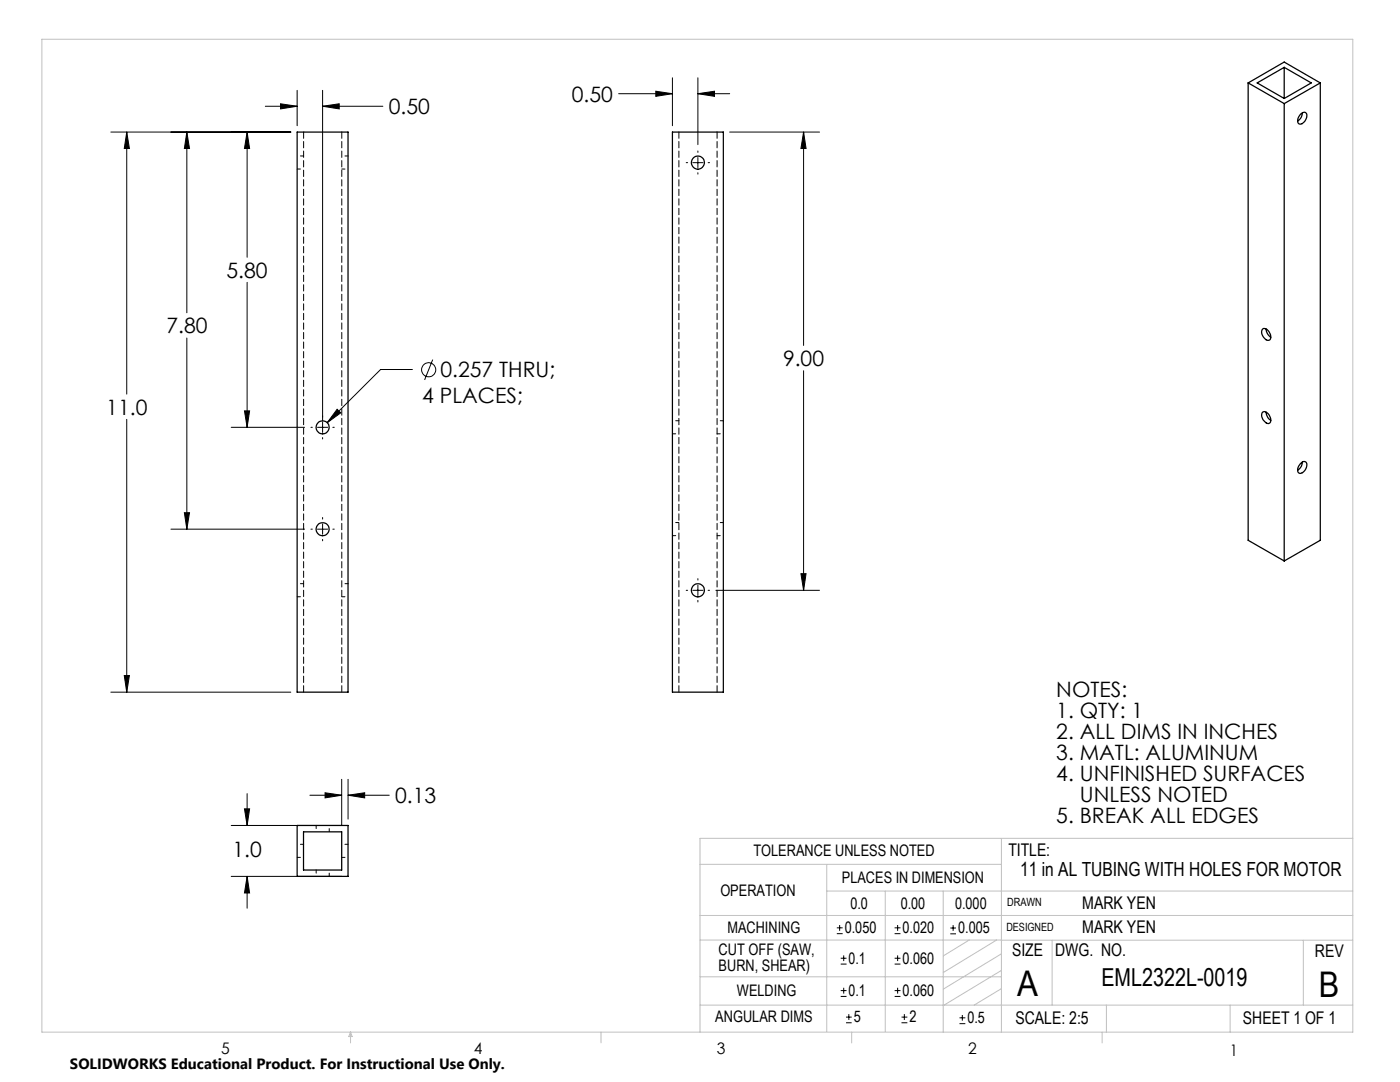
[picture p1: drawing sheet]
<svg xmlns="http://www.w3.org/2000/svg" width="279mm" height="216mm" viewBox="0 0 279 216" stroke-linecap="round" stroke-linejoin="round" font-family="sans-serif">
<g fill="none" stroke="#000" stroke-width=".2">
<path d="M59.3 18v7.1M64.4 18v66M123.5 18.7h10.7M130.9 18.2l3.3 .5-3.3 .5zM134.2 15.5v9.6M139.3 18.7l3.3-.5v1zM139.3 15.5v13.4M139.3 18.7h6.3M22.1 26.4h35.9M25.3 26.4l.5 3.2h-1zM25.3 26.4v52.2M37.3 26.4l.5 3.2h-1z"/>
<path d="M37.3 26.4v36M49.3 26.4l.5 3.2h-1zM49.3 26.4v24.9M53 21.2h6.3M56 20.7l3.3 .5-3.3 .5zM64.4 21.2h12M64.4 21.2l3.3-.5v1zM136.9 32.5h.3M138.3 32.5h2M139.3 30.1v.3M139.3 31.4v2M139.3 34.5v.2"/>
<path d="M141.3 32.5h.3M145.6 26.4h17.9M160.4 26.4l.5 3.2h-1.1zM160.4 26.4v42.5M49.3 56.3v29M37.3 67.5v38.1M82.3 73.7h-6.3l-10.7 10.6M86.4 71.8l-1.7 4M160.4 74v43.8M25.3 83.7v54.4M46.1 85.3h14.7M48.8 82h1l-.5 3.3z"/>
<path d="M62.1 85.3h.2M63.4 85.3h2M64.4 84.2v2.1M64.4 87.3v.3M66.4 85.3h.3M67.3 81.7l.7 .7-2.7 1.9zM34.1 105.6h26.7M36.8 102.3h1l-.5 3.3zM62.1 105.6h.2M63.4 105.6h2M64.4 103.3v.3M64.4 104.6v2"/>
<path d="M64.4 107.6v.3M66.4 105.6h.3M136.9 117.8h.3M138.3 117.8h2M139.3 115.5v.2M139.3 116.8v2M139.3 119.8v.3M141.3 117.8h.3M142.9 117.8h20.6M159.8 114.5h1.1l-.5 3.3zM22.1 138.1h35.9M24.8 134.8h1l-.5 3.3z"/>
<path d="M49.3 158.4v6.3M61.8 158.7h6.4M64.9 158.2l3.3 .5-3.3 .5zM68.2 155.5v9.2h-22.1M69.5 158.7l3.3-.5v1zM69.5 155.5v7.9M69.5 158.7h8.2M46.1 174.9h22.1M48.8 161.4h1l-.5 3.3zM49.3 174.9l.5 3.3h-1zM49.3 174.9v6.3M167 186.3h1.2"/>
<path d="M167 185.1h1.2M167.6 184.6v1.1M167.8 198.8h1.1M167.8 197.7h1.1M167.8 192.4h1.1M167.8 191.2h1.1M168.4 190.6v1.2M168.4 197.1v1.2M178.5 198.8h1.2M178.5 197.7h1.2M178.5 192.4h1.2M178.5 191.2h1.2"/>
<path d="M178.5 186.3h1.2M178.5 185.1h1.2M179.1 184.6v1.1M179.1 190.6v1.2M179.1 197.1v1.2M189.7 185.2h1.1M189.7 186.3h1.1M190.2 184.6v1.1M168.8 204.1h1.2M168.8 203h1.2M169.4 202.4v1.1M179.9 204.1h1.2"/>
<path d="M179.9 203h1.2M180.5 202.4v1.1M191.5 204.3h1.2M191.5 203.1h1.2M192.1 202.5v1.2"/>
<circle cx="85.5" cy="73.8" r="1.41"/>
</g>
<g fill="none" stroke="#c0c0c0" stroke-width=".2">
<path d="M8.4 7.8h261.6v198.2h-261.6zM139.7 172.5h60.1M165 177.8h105M165 172.5v33.3M176.7 177.8v28M188.2 177.8v28.2M199.8 167.3v38.7M270 167.3h-130.3v38.7M139.7 182.7h130.3M139.7 187.6h60.2M139.7 194.9h60.1M193.4 187.6l-5.2 3.1"/>
<path d="M198.9 187.6l-10.7 6.5M199.8 187.6h70.2M199.8 197.3l-5.4 3.3M199.8 193.6l-11.6 7.1M199.8 190.3l-11.6 7.1M210 187.6v13M260.1 187.6v13M70 206v2.1M70 206l.3 .8h-.7zM119.9 206v2.1M139.7 200.6h130.3M170 206v2.1"/>
<path d="M220 206v2.1M220.8 200.6v5.4M245.5 200.6v5.4"/>
</g>
<path d="M48.8 82h1l-.5 3.3zM49.3 26.4l.5 3.2h-1zM36.8 102.3h1l-.5 3.3zM37.3 26.4l.5 3.2h-1zM25.3 26.4l.5 3.2h-1zM24.8 134.8h1l-.5 3.3zM56 20.7l3.3 .5-3.3 .5zM64.4 21.2l3.3-.5v1zM67.3 81.7l-2 2.6 2.7-1.9zM159.8 114.5h1.1l-.5 3.3zM160.4 26.4l.5 3.2h-1.1zM130.9 18.2l3.3 .5-3.3 .5zM139.3 18.7l3.3-.5v1zM49.3 174.9l.5 3.3h-1zM48.8 161.4h1l-.5 3.3zM64.9 158.2l3.3 .5-3.3 .5zM69.5 158.7l3.3-.5v1z" fill="#000"/>
<g fill="none" stroke="#000" stroke-width=".25">
<path d="M249.1 16.5l7.2-4.1 7.2 4.1M249.1 16.5l7.2 4.2M249.1 16.5v91.3l7.2 4.1M256.3 13.4v6.2M256.3 13.4l-5.4 3.1 5.4 3.1M256.3 13.4l5.4 3.1-5.4 3.1M263.5 16.5v91.3l-7.2 4.1M263.5 16.5l-7.2 4.2M59.3 26.4h10.2v111.7h-10.2zM134.2 26.4h10.2v111.7h-10.2zM256.3 20.7v91.2M259.5 22.8l.3-.2a.64 .64 0 0 1 .9 0 .64 .64 0 0 1 .1 .8 1.51 1.51 0 0 1-1.5 1.3 1.37 1.37 0 0 1 .2-1.9z"/>
<path d="M259.9 22.5l-.2 .9-.7 .8M252 65.7a1.23 1.23 0 0 1 1.5 1l.1 .4a.63 .63 0 0 1-.3 .8 .63 .63 0 0 1-.8-.3 1.49 1.49 0 0 1-.5-1.9zM252.7 65.7l.2 .8 .7 .8M252 82.2a1.36 1.36 0 0 1 1.6 1.4 .63 .63 0 0 1-.3 .9 .63 .63 0 0 1-.8-.3 1.49 1.49 0 0 1-.5-2zM252.7 82.2l.3 1.2 .6 .5M259.5 92.5a.69 .69 0 0 1 1-.4 .69 .69 0 0 1 .3 1 1.43 1.43 0 0 1-1.5 1.3 1.33 1.33 0 0 1 .2-1.9zM259.9 92.2l-.2 .8-.7 .8M59.3 164.7h10.2v10.2h-10.2zM60.6 166h7.6v7.6h-7.6z"/>
<circle cx="139.3" cy="32.5" r="1.31"/>
<circle cx="64.4" cy="85.3" r="1.3"/>
<circle cx="64.4" cy="105.6" r="1.3"/>
<circle cx="139.3" cy="117.8" r="1.31"/>
</g>
<path d="M60.6 138.1v-111.8M68.2 138.1v-111.8M135.5 138.1v-111.8M143.1 138.1v-111.8" fill="none" stroke="#000" stroke-width=".2" stroke-dasharray="1.3 .6"/>
<g fill="none" stroke="#000" stroke-width=".2" stroke-dasharray="1.3 .6" stroke-dashoffset=".6">
<path d="M59.3 33.7h1.3M60.6 31.1h-1.3M68.2 33.7h1.3M69.5 31.1h-1.3M134.2 86.6h1.3M135.5 84h-1.3M143.1 86.6h1.3M144.4 84h-1.3M59.3 119.1h1.3M60.6 116.5h-1.3M68.2 119.1h1.3M69.5 116.5h-1.3"/>
<path d="M134.2 106.9h1.3M135.5 104.3h-1.3M143.1 106.9h1.3M144.4 104.3h-1.3M59.3 171.1h1.3M60.6 168.5h-1.3M63.1 173.6v1.3M63.1 164.7v1.3M65.7 174.9v-1.3M65.7 166v-1.3M68.2 171.1h1.3M69.5 168.5h-1.3"/>
</g>
<g font-size="7.1">
<text x="203" y="198.7">A</text>
<text x="263.2" y="198.9">B</text>
</g>
<text font-size="4.9" x="219.8" y="196.7">EML2322L-0019</text>
<g font-size="4.2">
<text x="77.6" y="22.8">0.50</text>
<text x="114.1" y="20.3">0.50</text>
<text x="45.2" y="55.4">5.80</text>
<text x="33.2" y="66.5">7.80</text>
<text x="87.9" y="75.3">0.257 THRU;</text>
<text x="156.3" y="73">9.00</text>
<text x="21.2" y="82.7">11.0</text>
<text x="84.3" y="80.4">4 PLACES;</text>
<text x="210.8" y="139.2">NOTES:</text>
<text x="210.8" y="143.3">1. QTY: 1</text>
<text x="210.8" y="147.5">2. ALL DIMS IN INCHES</text>
<text x="210.8" y="151.7">3. MATL: ALUMINUM</text>
<text x="210.8" y="155.9">4. UNFINISHED SURFACES</text>
<text x="78.9" y="160.3">0.13</text>
<text x="215.5" y="160">UNLESS NOTED</text>
<text x="210.8" y="164.2">5. BREAK ALL EDGES</text>
<text x="46.4" y="170.9">1.0</text>
</g>
<text font-size="3.9" x="203.6" y="174.9">11 in AL TUBING WITH HOLES FOR MOTOR</text>
<g font-size="3.5">
<text x="201.2" y="170.7">TITLE:</text>
<text x="216" y="181.4">MARK YEN</text>
<text x="202" y="190.8">SIZE</text>
<text x="210.6" y="190.8">DWG. NO.</text>
<text x="216" y="186.2">MARK YEN</text>
<text x="262.4" y="190.9">REV</text>
<text x="202.7" y="204.4">SCALE: 2:5</text>
<text x="248.1" y="204.4">SHEET 1 OF 1</text>
</g>
<g font-size="3.2">
<text x="150.4" y="170.8">TOLERANCE UNLESS NOTED</text>
<text x="143.8" y="178.9">OPERATION</text>
<text x="168" y="176.2">PLACES IN DIMENSION</text>
<text x="169.7" y="181.4">0.0</text>
<text x="179.8" y="181.4">0.00</text>
<text x="190.6" y="181.4">0.000</text>
<text x="143.4" y="190.5">CUT OFF (SAW,</text>
<text x="145.2" y="186.2">MACHINING</text>
<text x="168.6" y="186.2">0.050</text>
<text x="180.1" y="186.2">0.020</text>
<text x="191.2" y="186.2">0.005</text>
<text x="143.4" y="193.7">BURN, SHEAR)</text>
<text x="169.4" y="192.3">0.1</text>
<text x="180.1" y="192.3">0.060</text>
<text x="147.1" y="198.7">WELDING</text>
<text x="169.4" y="198.7">0.1</text>
<text x="180.1" y="198.7">0.060</text>
<text x="142.8" y="204">ANGULAR DIMS</text>
<text x="170.4" y="204">5</text>
<text x="181.5" y="204">2</text>
<text x="193.1" y="204.2">0.5</text>
<text x="44.2" y="210.4">5</text>
<text x="94.6" y="210.3">4</text>
<text x="143.1" y="210.4">3</text>
<text x="193.2" y="210.3">2</text>
<text x="245.4" y="210.6">1</text>
</g>
<text font-size="3" x="14" y="213.3">SOLIDWORKS Educational Product. For Instructional Use Only.</text>
<g font-size="2.3">
<text x="200.8" y="185.7">DESIGNED</text>
<text x="201" y="180.9">DRAWN</text>
</g>
</svg>
